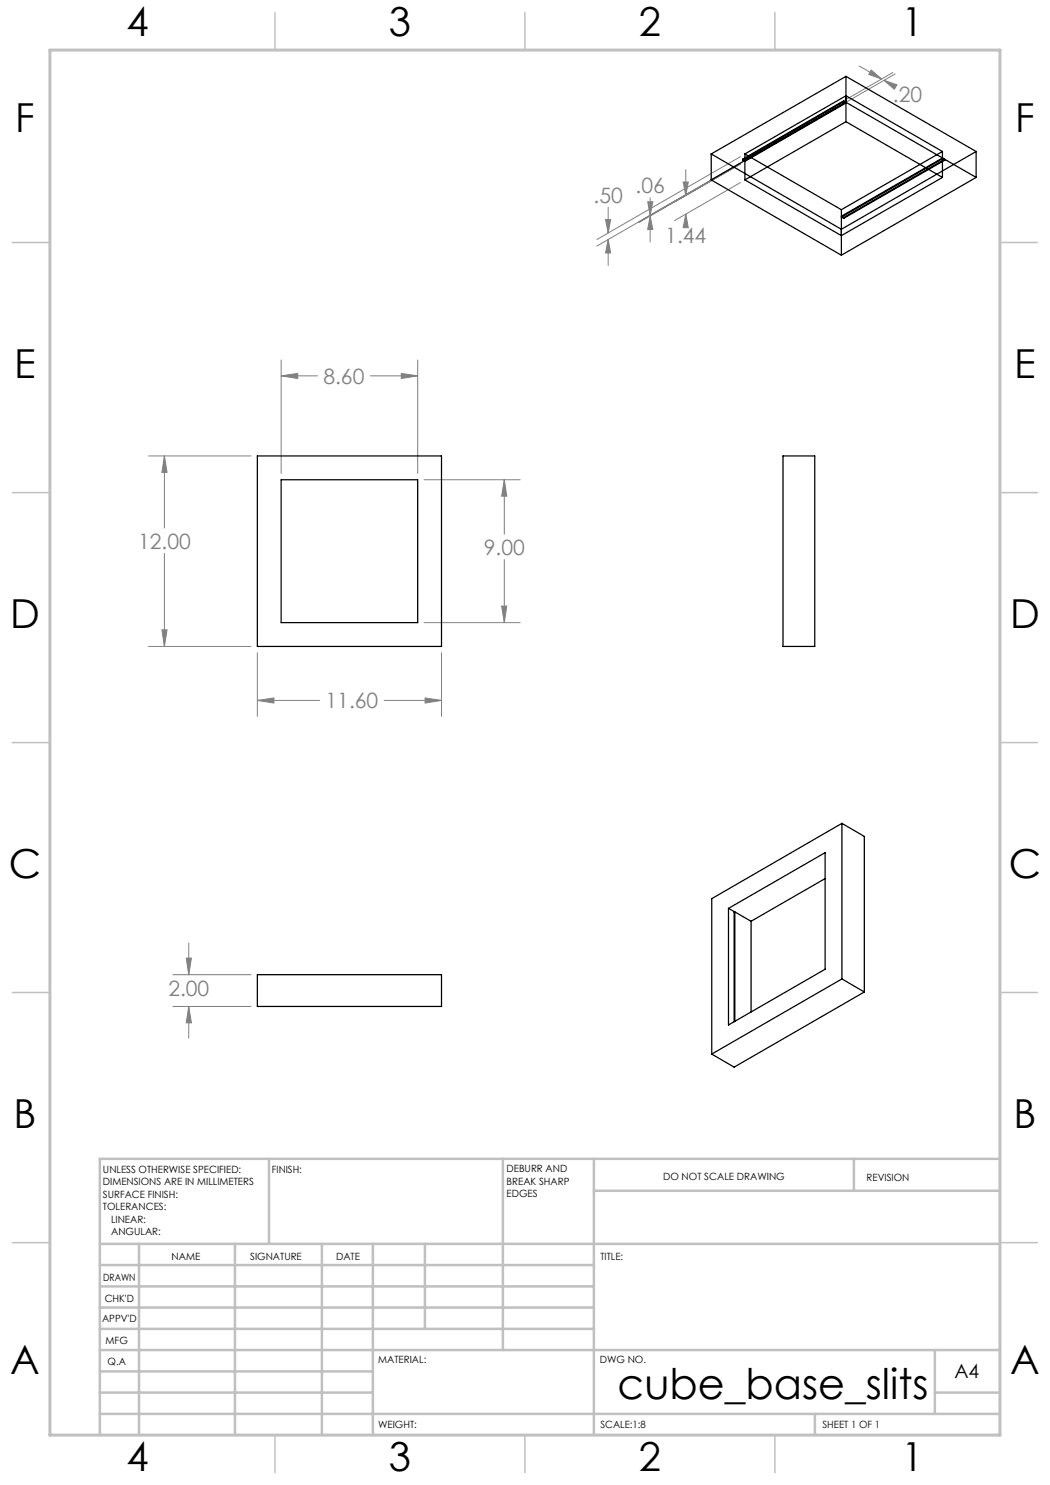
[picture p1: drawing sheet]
<svg xmlns="http://www.w3.org/2000/svg" width="210mm" height="297mm" viewBox="0 0 210 297" stroke-linecap="round" stroke-linejoin="round" font-family="sans-serif">
<g fill="none" stroke="#808080" stroke-width=".2">
<path d="M171.8 13.2l4.5 2.6M174.2 14l2.1 1.8-2.6-.9zM176.8 16l.6 .4M176.8 16l2.6 1-.5 .8zM178.6 14.5l-29.2 16.8M179 14.8l-29.1 16.8M130 39.6v3.4M136.6 36.4h1.1l-.5 2.7zM137.2 33.9v5.2M148.1 32.8l-20.3 11.7M148.1 32.6l-28.7 16.6M148.1 36.5l-13.2 7.6"/>
<path d="M148.1 31.3l-28.7 16.6M121.1 43.9h1l-.5 2.7zM121.6 41.4v5.2M121.6 47.9v5.2M121.6 47.9l.5 2.7h-1zM129.5 40.4h1.1l-.6 2.6zM130 43.2v5.2M130 43.2l.6 2.7h-1.1zM137.2 42.8v1.6M137.2 42.8l.5 2.7h-1.1zM56.2 72v22.7M56.2 75.2h7.3"/>
<path d="M56.2 75.2l3.3-.5v1zM74 75.2h9.5M80.3 74.7l3.2 .5-3.2 .5zM83.5 72v22.7M29.7 91.2h20.5M32.9 91.2v14.4M32.9 91.2l.5 3.3h-1zM84.8 96h19.2M100.9 96v10.9M100.9 96l.5 3.2h-1.1zM32.9 110.7v18.6M100.9 111.9v12.6"/>
<path d="M29.7 129.3h20.5M32.4 126h1l-.5 3.3zM51.5 130.6v12.7M84.8 124.5h19.2M85 139.6l3.3 .5-3.3 .5zM88.3 130.6v12.7M100.3 121.2h1.1l-.5 3.3zM51.5 140.1h12.4M51.5 140.1l3.3-.5v1zM76.8 140.1h11.5M34.6 194.9h15.6M37.3 191.6h1l-.6 3.3z"/>
<path d="M37.7 188.6v6.3M34.6 201.3h15.6M37.7 201.3l.6 3.3h-1zM37.7 201.3v6.3"/>
</g>
<path d="M10 231.7v55.3" fill="none" stroke="#000" stroke-width=".2"/>
<g fill="none" stroke="#c0c0c0" stroke-width=".5">
<path d="M53.8 231.8v17M100.6 231.8v38.2M118.8 231.8v55.2M118.8 238.2h81.2M170.8 231.8v6.4M200 231.8h-180v55.2M20 248.8h180M20 257.3h98.8M20 253h98.8M27.8 248.8v38.2M47 248.8v38.2M64.4 248.8v38.2"/>
<path d="M74.6 248.8v38.2M85 248.8v17M20 265.8h98.8M20 261.5h98.8M20 278.5h54.6M20 274.3h54.6M20 270h180M187 278.5h13M187 270v12.8M20 282.8h180M163 282.8v4.2"/>
</g>
<g fill="none" stroke="#c0c0c0" stroke-width=".3">
<path d="M55 2.5v7.5M105 2.5v7.5M155 2.5v7.5M2.5 48.5h7.5M200 48.5h7.5M2.5 98.5h7.5M200 98.5h7.5M2.5 148.5h7.5M200 148.5h7.5M2.5 198.5h7.5M200 198.5h7.5M2.5 248.5h7.5"/>
<path d="M200 248.5h7.5M55 287v7.5M105 287v7.5M155 287v7.5"/>
</g>
<path d="M10 10h190v277h-190z" fill="none" stroke="#c0c0c0" stroke-width=".6"/>
<path d="M130 43.2l.6 2.7h-1.1zM129.5 40.4h1.1l-.6 2.6zM137.2 42.8l.5 2.7h-1.1zM136.6 36.4h1.1l-.5 2.7zM121.1 43.9h1l-.5 2.7zM121.6 47.9l.5 2.7h-1zM174.2 14l2.1 1.8-2.6-.9zM176.8 16l2.6 1-.5 .8zM32.9 91.2l.5 3.3h-1zM32.4 126h1l-.5 3.3zM56.2 75.2l3.3-.5v1zM80.3 74.7l3.2 .5-3.2 .5zM100.3 121.2h1.1l-.5 3.3zM100.9 96l.5 3.2h-1.1zM51.5 140.1l3.3-.5v1zM85 139.6l3.3 .5-3.3 .5zM37.3 191.6h1l-.6 3.3zM37.7 201.3l.6 3.3h-1z" fill="#808080"/>
<g fill="none" stroke="#000" stroke-width=".25">
<path d="M169.2 15.3v5.2M169.2 15.3l26 15M169.2 15.3l-27 15.5M142.2 30.8v5.2M142.2 36l26.1 15M148.5 32l.5 .3M148.5 31.9v.1M149 30.8v1.3l-.5-.2M149 32.3v3.7M149 30.8l19.3 11.1M168.7 20.2v.2M168.7 20.4l.5 .2"/>
<path d="M168.7 20.2l.5 .3M168.7 20.2l-20.2 11.7M168.7 20.4l-20.2 11.6M169.2 20.5l-27 15.5M169.2 20.6v3.7M169.2 20.5l26 15M169.2 20.6l-20.2 11.7M169.2 24.3l19.3 11.2M169.2 24.3l-20.2 11.7M188.5 30.3v1.3M188.5 31.7v3.8M188.5 35.5l-20.2 11.6-19.3-11.1"/>
<path d="M188.5 30.3l-20.2 11.6M188.5 31.6l-20.2 11.6M188.5 30.3l-19.3-11.1-20.2 11.6M188.5 31.7l.4 .3M188.5 31.6l.4 .3M188.5 31.7l-20.2 11.7M188.9 31.9v.1M188.9 32l-20.2 11.7M188.9 31.9l-20.2 11.6M195.2 30.3l-26.9 15.6-26.1-15.1M195.2 30.3v5.2M195.2 35.5l-26.9 15.5"/>
<path d="M168.3 41.9v1.3M168.3 43.4v7.6M168.3 43.2l.4 .3M168.3 43.4l.4 .3M168.7 43.5v.2M51.5 91.2h36.8v38.1h-36.8zM56.2 96h27.3v28.5h-27.3zM156.6 91.2h6.3v38.1h-6.3zM165 175.7l-14.8 8.6M168.4 164.7v31.1M168.4 164.7l4.5 2.6v31.1M168.4 164.7l-26.1 15v31.1"/>
<path d="M51.5 194.9h36.8v6.4h-36.8zM145.7 181.7l19.3-11.2v23.3l-19.3 11.2zM145.7 181.7l1.1 .6v22.1M147 182.4l3.2 1.9M147 182.4l-.2 .1M147 182.4v21.9M150.2 184.3v18.1M168.4 195.8l4.5 2.6M168.4 195.8l-26.1 15M172.9 198.4l-26.1 15-4.5-2.6"/>
</g>
<text font-size="8.5" x="123.5" y="279.7">cube_base_slits</text>
<g font-size="8">
<text x="25.3" y="7.1">4</text>
<text x="77.8" y="7.1">3</text>
<text x="127.8" y="7.1">2</text>
<text x="180.3" y="7.1">1</text>
<text x="3.1" y="26.4">F</text>
<text x="203.1" y="26.4">F</text>
<text x="2.9" y="75.7">E</text>
<text x="202.9" y="75.7">E</text>
<text x="2" y="125.7">D</text>
<text x="202" y="125.7">D</text>
<text x="1.8" y="175.7">C</text>
<text x="201.8" y="175.7">C</text>
<text x="2.7" y="225.7">B</text>
<text x="202.7" y="225.7">B</text>
<text x="2" y="274.9">A</text>
<text x="202" y="274.9">A</text>
<text x="25.3" y="294.1">4</text>
<text x="77.8" y="294.1">3</text>
<text x="127.8" y="294.1">2</text>
<text x="180.3" y="294.1">1</text>
</g>
<g font-size="4.2" fill="#808080">
<text x="178.6" y="20.4">.20</text>
<text x="118.7" y="40.5">.50</text>
<text x="127.1" y="38.6">.06</text>
<text x="133.1" y="48.5">1.44</text>
<text x="64.7" y="76.8">8.60</text>
<text x="27.6" y="109.7">12.00</text>
<text x="96.8" y="111">9.00</text>
<text x="65.1" y="141.7">11.60</text>
<text x="33.7" y="199.2">2.00</text>
</g>
<text font-size="3.9" x="190.9" y="275.5">A4</text>
<g font-size="2">
<text x="20.6" y="234.6">UNLESS OTHERWISE SPECIFIED:</text>
<text x="20.6" y="237.1">DIMENSIONS ARE IN MILLIMETERS</text>
<text x="20.6" y="239.6">SURFACE FINISH:</text>
<text x="54.4" y="234.6">FINISH:</text>
<text x="101.3" y="234.5">DEBURR AND</text>
<text x="101.3" y="237">BREAK SHARP</text>
<text x="101.3" y="239.5">EDGES</text>
<text x="132.6" y="236">DO NOT SCALE DRAWING</text>
<text x="173.3" y="236.2">REVISION</text>
<text x="20.6" y="242.1">TOLERANCES:</text>
<text x="22.2" y="244.6">LINEAR:</text>
<text x="22.2" y="247.1">ANGULAR:</text>
<text x="34.3" y="252">NAME</text>
<text x="50" y="251.9">SIGNATURE</text>
<text x="67.2" y="251.9">DATE</text>
<text x="120.1" y="251.9">TITLE:</text>
<text x="20.6" y="256.1">DRAWN</text>
<text x="20.9" y="260.3">CHK'D</text>
<text x="20.4" y="264.4">APPV'D</text>
<text x="21.1" y="268.8">MFG</text>
<text x="21.5" y="273">Q.A</text>
<text x="75.6" y="272.5">MATERIAL:</text>
<text x="120" y="272.5">DWG NO.</text>
<text x="75.6" y="285.5">WEIGHT:</text>
<text x="120.1" y="285.6">SCALE:1:8</text>
<text x="164.5" y="285.6">SHEET 1 OF 1</text>
</g>
</svg>
